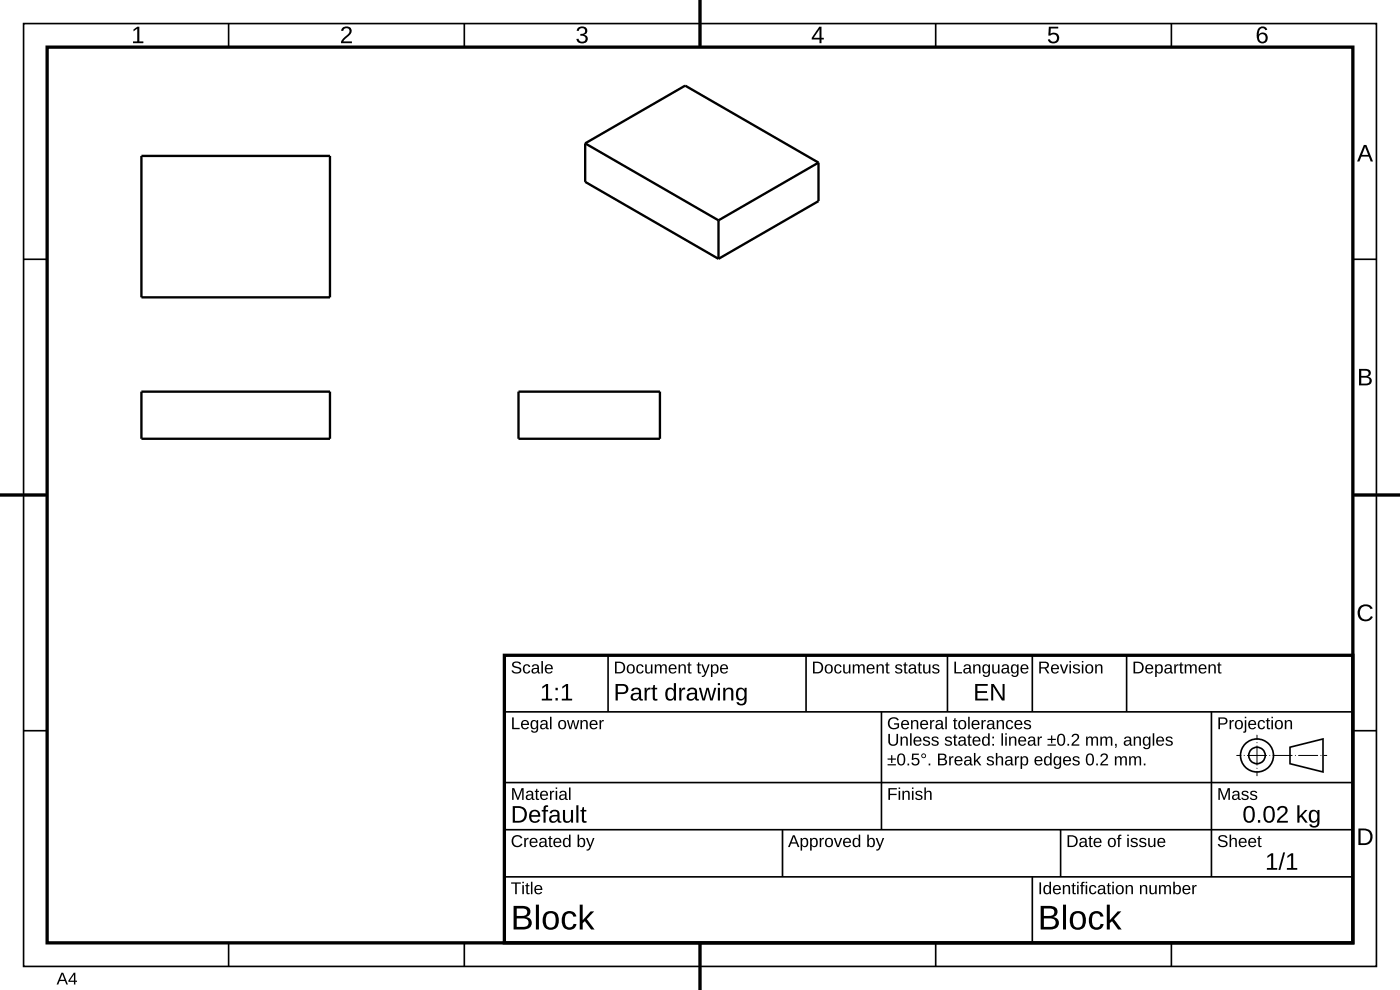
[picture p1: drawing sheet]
<svg xmlns="http://www.w3.org/2000/svg" width="297mm" height="210mm" viewBox="0 0 297 210" stroke-linecap="round" stroke-linejoin="round" font-family="sans-serif">
<!-- layer: DRAWING_BORDER -->
<path d="M148.5 0v10M10 10h277v190h-277zM0 105h10M287 105h10M148.5 200v10" fill="none" stroke="#000" stroke-width=".7" stroke-linecap="butt"/>
<g fill="none" stroke="#000" stroke-width=".35">
<path d="M5 5h287v200h-287zM48.5 5v5M98.5 5v5M148.5 5v5M198.5 5v5M248.5 5v5M5 55h5M287 55h5M5 105h5M287 105h5M5 155h5M287 155h5"/>
<path d="M48.5 200v5M98.5 200v5M148.5 200v5M198.5 200v5M248.5 200v5"/>
</g>
<!-- layer: VIEW -->
<path d="M30 33.1h40v30h-40zM124.1 30.4l21.3-12.2 28.2 16.3M124.1 30.4l28.3 16.3M124.1 30.4v8.2l28.3 16.3M173.6 34.5l-21.2 12.2M173.6 34.5v8.2l-21.2 12.2M152.4 46.7v8.2M30 83.1h40v10h-40zM110 83.1h30v10h-30z" fill="none" stroke="#000" stroke-width=".5"/>
<!-- layer: TITLE_BLOCK -->
<path d="M107 139h180v61h-180z" fill="none" stroke="#000" stroke-width=".7" stroke-linecap="butt"/>
<g fill="none" stroke="#000" stroke-width=".35">
<path d="M129 139v12M171 139v12M201 139v12M219 139v12M239 139v12M107 151h180M187 151v25M257 151v35M273.7 158.5l7-1.8v7l-7-1.7zM107 166h180M107 176h180M166 176v10"/>
<path d="M225 176v10M107 186h180M219 186v14"/>
<circle cx="266.7" cy="160.2" r="1.75"/>
<circle cx="266.7" cy="160.2" r="3.5"/>
</g>
<path d="M262.3 160.2h19.2M266.7 164.6v-8.7" fill="none" stroke="#000" stroke-width=".21" stroke-dasharray="4.2 .5 .2 .5" stroke-dashoffset="3.2" stroke-linecap="butt"/>
<g font-size="7.3">
<text x="108.3" y="197.2">Block</text>
<text x="220.2" y="197.2">Block</text>
</g>
<g font-size="5.1">
<text x="27.8" y="9.2">1</text>
<text x="72.1" y="9.2">2</text>
<text x="122.1" y="9.2">3</text>
<text x="172.1" y="9.2">4</text>
<text x="222.1" y="9.2">5</text>
<text x="266.3" y="9.2">6</text>
<text x="287.9" y="34.2">A</text>
<text x="287.9" y="81.7">B</text>
<text x="287.8" y="131.7">C</text>
<text x="114.6" y="148.6">1:1</text>
<text x="130.2" y="148.6">Part drawing</text>
<text x="206.5" y="148.6">EN</text>
<text x="108.3" y="174.5">Default</text>
<text x="263.6" y="174.5">0.02 kg</text>
<text x="287.8" y="179.2">D</text>
<text x="268.4" y="184.5">1/1</text>
</g>
<g font-size="3.6">
<text x="108.3" y="142.8">Scale</text>
<text x="130.2" y="142.8">Document type</text>
<text x="172.2" y="142.8">Document status</text>
<text x="202.2" y="142.8">Language</text>
<text x="220.2" y="142.8">Revision</text>
<text x="240.2" y="142.8">Department</text>
<text x="108.3" y="154.7">Legal owner</text>
<text x="188.2" y="154.7">General tolerances</text>
<text x="258.2" y="154.7">Projection</text>
<text x="188.2" y="158.2">Unless stated: linear ±0.2 mm, angles</text>
<text x="188.2" y="162.4">±0.5°. Break sharp edges 0.2 mm.</text>
<text x="108.3" y="169.7">Material</text>
<text x="188.2" y="169.7">Finish</text>
<text x="258.2" y="169.7">Mass</text>
<text x="108.3" y="179.7">Created by</text>
<text x="167.2" y="179.7">Approved by</text>
<text x="226.2" y="179.7">Date of issue</text>
<text x="258.2" y="179.7">Sheet</text>
<text x="108.3" y="189.7">Title</text>
<text x="220.2" y="189.7">Identification number</text>
<text x="12" y="208.8">A4</text>
</g>
</svg>
